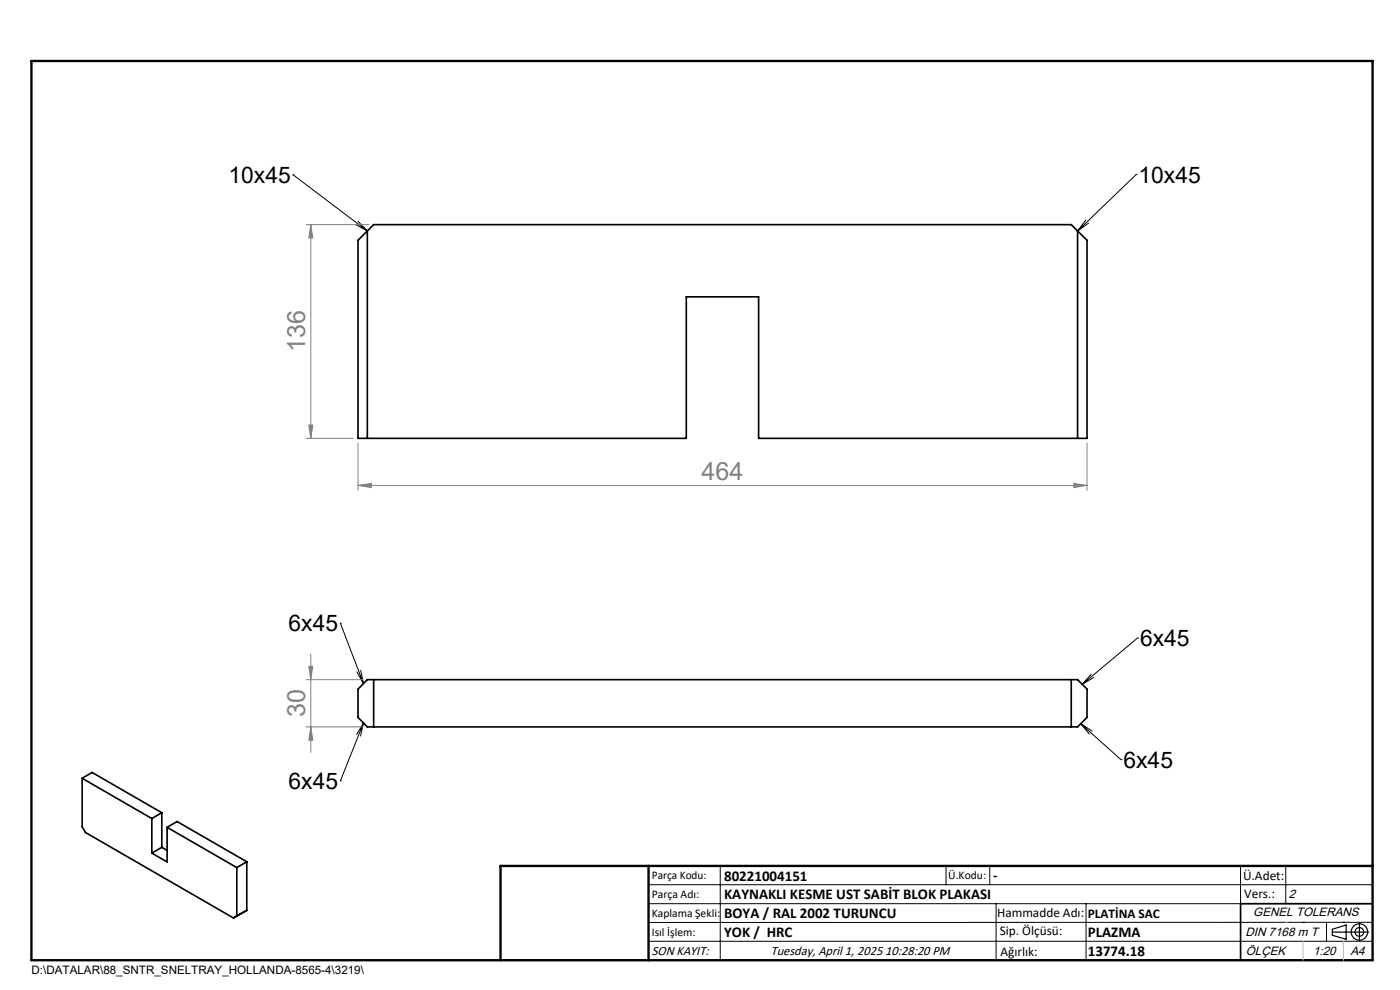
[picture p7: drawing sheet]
<svg xmlns="http://www.w3.org/2000/svg" width="297mm" height="210mm" viewBox="0 0 297 210" stroke-linecap="round" stroke-linejoin="round" font-family="sans-serif">
<g fill="none" stroke="#000" stroke-width=".35">
<path d="M77.9 49v44M79.3 47.7h148l3.3 3.3v42h-69.7v-30h-15.3v30h-69.6v-42zM228.6 49v44M77.9 144.2h150.7l2 2v6l-2 2h-150.7l-1.9-2v-6zM79.3 144.2v10M227.3 144.2v10M17.4 165.1l14.8 8.5M17.4 165.1v10.3l.7 1.2 31.4 18.1M17.4 165.1l2.1-1.2 14.8 8.5M32.2 173.6v7.4M34.3 179.7l-2.1 1.3M34.3 172.4l-2.1 1.2"/>
<path d="M34.3 172.4v7.3M34.3 179.7l1.2 .7M35.5 175.5l14.7 8.5M35.5 175.5l2.1-1.2 14.8 8.5M35.5 175.5v7.3l-3.3-1.8M50.2 184v10.3M50.2 194.3l-.7 .4M52.4 182.8l-2.2 1.2M52.4 182.8v10.3M52.4 193.1l-2.2 1.2M52.4 193.1l-2.9 1.6M291.2 191.7h-28v12"/>
</g>
<g fill="none" stroke="#808080" stroke-width=".21">
<path d="M64.9 47.7h13.4M65.9 47.7l.5 2.8h-.9zM65.9 47.7v45.3M64.9 93h10M65.5 90.2h.9l-.5 2.8zM76 94v10M230.6 94v10M76 103l2.8-.5v.9zM76 103h154.6M227.8 102.5l2.8 .5-2.8 .4zM65.9 138.7v20.9M64.9 144.2h12"/>
<path d="M64.9 154.2h12M65.5 141.3h.9l-.5 2.9zM65.9 154.2l.5 2.8h-.9z"/>
</g>
<g fill="none" stroke="#000" stroke-width=".25">
<path d="M282.6 197.7h7.8M282.6 197.1l3-.9v3l-3-.8zM288.4 195.8v3.8M106.2 203.7h185"/>
<circle cx="288.4" cy="197.7" r="1.74"/>
<circle cx="288.4" cy="197.7" r=".93"/>
</g>
<g fill="none" stroke="#000" stroke-width=".21">
<path d="M62.2 37.1h.1M62.2 37.1l15.7 11.9M241 37h.1M241 37l-12.4 12M75.4 47.6l2.5 1.4M76 46.9l1.9 2.1M230.3 46.7l-1.7 2.3M230.9 47.3l-2.3 1.7M72.2 132.2h.1M72.2 132.2l4.9 12.8M241.3 135.4h.1M241.3 135.4l-11.7 9.8"/>
<path d="M75.7 142.5l1.4 2.5M76.5 142.2l.6 2.8M77.1 153.3l-4.9 12.3M77.1 153.3l-.6 2.8M77.1 153.3l-1.4 2.5M229.3 153.5l8.5 7.6M229.3 153.5l2.4 1.6M229.3 153.5l1.8 2.2M231.5 143l-1.9 2.2M232.1 143.7l-2.5 1.5M72.2 165.6h.1M237.8 161.1h.1"/>
<path d="M137.6 187.7h153.6M137.6 191.7h153.6M137.6 199.7h153.6M152.8 183.7v20M200.7 183.7v4M210 183.7v4M211.3 191.7v12M230.4 191.7v12M263.2 183.7v20M272.8 183.7v8M276.4 195.6h.1M281.4 195.6v4.1"/>
<path d="M285 195.6h.1M291.2 195.6l-153.6 .1"/>
</g>
<path d="M6.7 12.9h284.5v190.8h-284.5zM137.6 183.7v20M291.2 183.7h-185v20" fill="none" stroke="#000" stroke-width=".5"/>
<path d="M276.4 199.7v4M285 199.7v4" fill="none" stroke="#c0c0c0" stroke-width=".21"/>
<path d="M272.8 195.6h.1" fill="none" stroke="#c0c0c0" stroke-width=".25"/>
<g fill="#808080">
<path d="M65.9 47.7l.5 2.8h-.9zM65.5 90.2h.9l-.5 2.8z"/>
<path d="M65.5 141.3h.9l-.5 2.9zM65.9 154.2l.5 2.8h-.9z"/>
<path d="M76 103l2.8-.5v.9zM227.8 102.5l2.8 .5-2.8 .4z"/>
</g>
<g font-size="5.3" fill="#808080">
<text x="64.8" y="74.7" transform="rotate(-90 64.8 74.7)">136</text>
<text x="148.8" y="101.8">464</text>
<text x="64.8" y="152.1" transform="rotate(-90 64.8 152.1)">30</text>
</g>
<g font-size="4.8">
<text x="48.5" y="38.7">10x45</text>
<text x="241.5" y="38.7">10x45</text>
<text x="61.2" y="133.8">6x45</text>
<text x="241.8" y="137">6x45</text>
<text x="61.2" y="167.3">6x45</text>
<text x="238.3" y="162.8">6x45</text>
</g>
<g font-size="3.2">
<text x="153.6" y="190.8">KAYNAKLI KESME UST SABİT BLOK PLAKASI</text>
<text x="153.6" y="186.8">80221004151</text>
<text x="210.7" y="186.6">-</text>
<text x="153.6" y="194.8">BOYA / RAL 2002 TURUNCU</text>
<text x="153.6" y="198.8">YOK / HRC</text>
<text x="230.8" y="198.7">PLAZMA</text>
<text x="230.8" y="202.8">13774.18</text>
</g>
<g font-size="2.8">
<text x="263.7" y="186.7">Ü.Adet:</text>
<text x="263.9" y="190.5">Vers.:</text>
<text x="211.5" y="194.5">Hammadde Adı:</text>
<text x="230.8" y="194.7">PLATİNA SAC</text>
<text x="138.3" y="202.6">SON KAYIT:</text>
<text x="163.5" y="202.6">Tuesday, April 1, 2025 10:28:20 PM</text>
<text x="212.1" y="198.4">Sip. Ölçüsü:</text>
<text x="212.2" y="202.7">Ağırlık:</text>
</g>
<g font-size="2.6">
<text x="273.4" y="190.4">2</text>
<text x="265.9" y="194.4">GENEL TOLERANS</text>
<text x="264.2" y="198.5">DIN 7168 m T</text>
<text x="264.3" y="202.6">ÖLÇEK</text>
<text x="278.5" y="202.6">1:20</text>
<text x="286.5" y="202.6">A4</text>
</g>
<g font-size="2.5">
<text x="138.3" y="186.4">Parça Kodu:</text>
<text x="138.3" y="190.5">Parça Adı:</text>
<text x="201.2" y="186.5">Ü.Kodu:</text>
<text x="138.3" y="194.5">Kaplama Şekli:</text>
<text x="138.3" y="198.6">Isıl İşlem:</text>
<text x="6.7" y="206.7">D:\DATALAR\88_SNTR_SNELTRAY_HOLLANDA-8565-4\3219\</text>
</g>
</svg>
